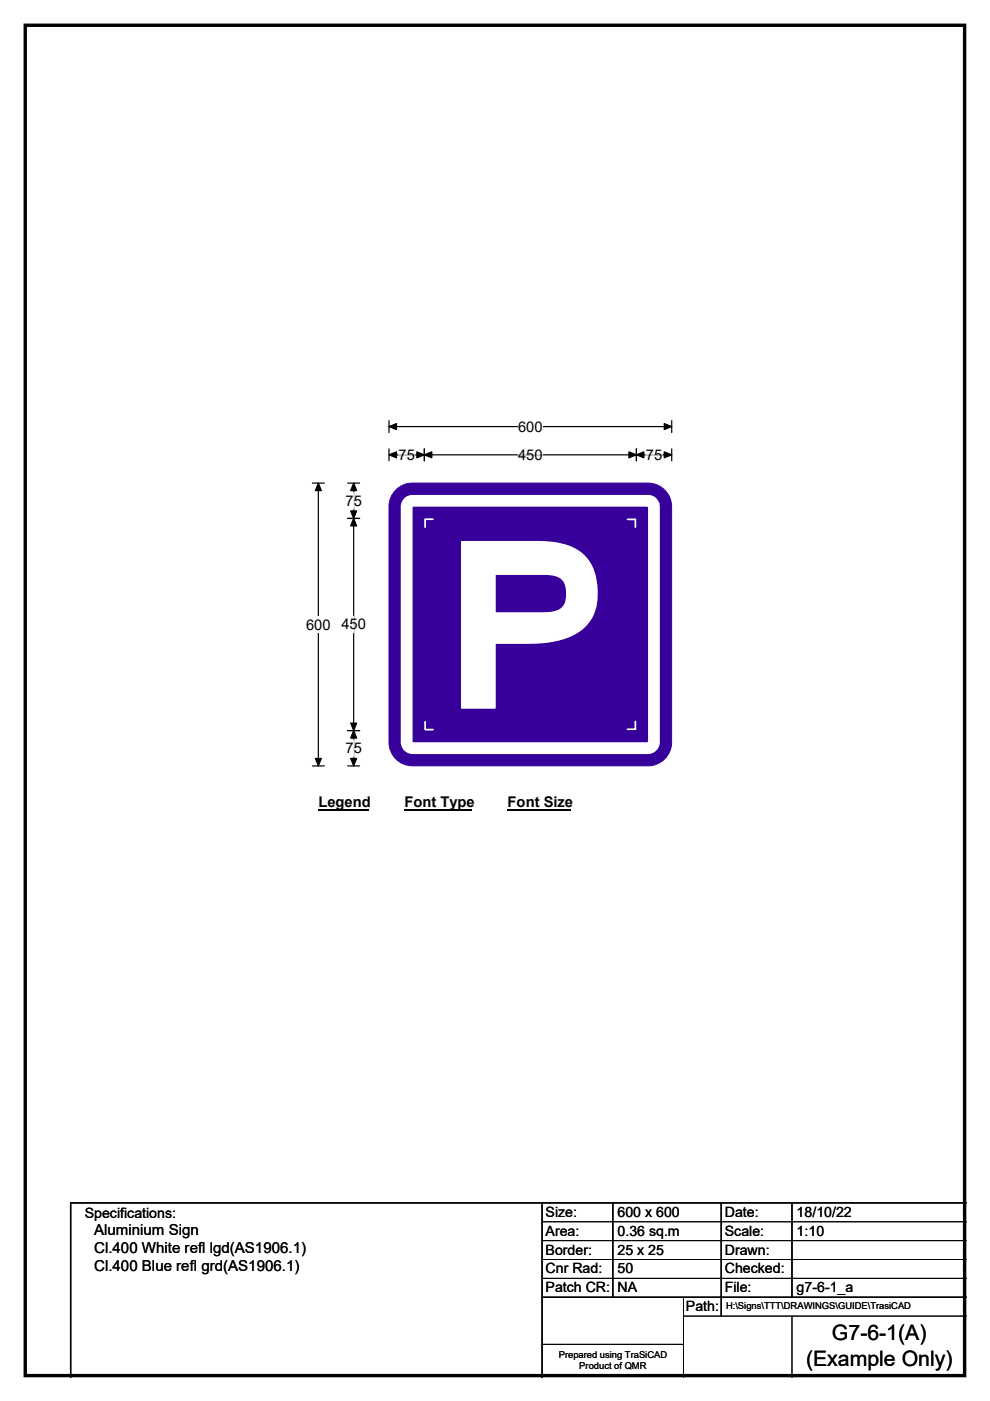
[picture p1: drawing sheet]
<svg xmlns="http://www.w3.org/2000/svg" width="210mm" height="297mm" viewBox="0 0 210 297" stroke-linecap="round" stroke-linejoin="round" font-family="sans-serif">
<path d="M5.4 5.4h199.2v286.3h-199.2z" fill="none" stroke="#000" stroke-width=".72"/>
<path d="M82.5 90.4h60M82.5 89.2v2.5M142.5 89.2v2.5" fill="none" stroke="#000" stroke-width=".25"/>
<path d="M82.5 90.4l1.6-.6v1.3zM140.9 89.8l1.6 .6-1.6 .7z" fill="#000" stroke="#000" stroke-width=".25"/>
<path d="M109.9 88.7h5.2v3.5h-5.2z" fill="#fff"/>
<path d="M82.5 96.4h60M82.5 95.2v2.5M90 95.2v2.5M135 95.2v2.5M142.5 95.2v2.5M66.3 102.4h2.5M67.5 102.4v60M66.3 162.4h2.5" fill="none" stroke="#000" stroke-width=".25"/>
<path d="M82.5 96.4l1.6-.6v1.3zM90 96.4l1.6-.6v1.3zM88.4 95.8l1.6 .6-1.6 .7zM133.4 95.8l1.6 .6-1.6 .7zM135 96.4l1.6-.6v1.3zM140.9 95.8l1.6 .6-1.6 .7zM67.5 102.4l.7 1.6h-1.3zM66.9 160.8h1.3l-.7 1.6z" fill="#000" stroke="#000" stroke-width=".25"/>
<path d="M84.5 96.4h3.5M109.9 96.4h5.2M137 96.4h3.5" fill="none" stroke="#fff" stroke-width=".25"/>
<path d="M64.9 130.7h5.2v3.5h-5.2z" fill="#fff"/>
<path d="M73.7 109.9h2.6M73.7 102.4h2.6M75 102.4v60M73.7 154.9h2.6M73.7 162.4h2.6" fill="none" stroke="#000" stroke-width=".25"/>
<path d="M75 109.9l.6 1.6h-1.2zM75 102.4l.6 1.6h-1.2zM74.4 108.3h1.2l-.6 1.6zM74.4 153.3h1.2l-.6 1.6zM75 154.9l.6 1.6h-1.2zM74.4 160.8h1.2l-.6 1.6z" fill="#000" stroke="#000" stroke-width=".25"/>
<path d="M75 104.4v3.5M75 130.7v3.5M75 156.9v3.5" fill="none" stroke="#fff" stroke-width=".25"/>
<path d="M67.5 168.4h10.8v3.5h-10.8z" fill="#fff"/>
<path d="M67.5 171.7h10.8" fill="none" stroke="#000" stroke-width=".32"/>
<path d="M85.8 168.4h14.4v3.5h-14.4z" fill="#fff"/>
<path d="M85.8 171.7h14.4" fill="none" stroke="#000" stroke-width=".32"/>
<path d="M107.7 168.4h13.4v3.5h-13.4z" fill="#fff"/>
<path d="M107.7 171.7h13.4" fill="none" stroke="#000" stroke-width=".32"/>
<path d="M84.3 103.6a5 5 0 0 1 3.2-1.2h50a5 5 0 0 1 5 5v50a5 5 0 0 1-5 5h-50a5 5 0 0 1-5-5v-50a5 5 0 0 1 1.8-3.8z" fill-rule="evenodd" fill="#37009b" stroke="#37009b" stroke-width=".21"/>
<path d="M86.8 106.4l.7-.2h50a1.25 1.25 0 0 1 1.2 1.2v50a1.26 1.26 0 0 1-1.2 1.2h-50a1.25 1.25 0 0 1-1.2-1.2v-50v-.4z" fill="none" stroke="#fff" stroke-width="2.5"/>
<path d="M98 114.9h16.1a14.7 14.7 0 0 1 9.2 2.4 10.3 10.3 0 0 1 3.3 8.7 9.3 9.3 0 0 1-7.5 9.5 24.6 24.6 0 0 1-6.9 .8h-7.2v13.8h-7zM105 121.7v8.3h10.8a4.1 4.1 0 0 0 4-1.9 5.9 5.9 0 0 0-.5-5.3 4.9 4.9 0 0 0-3.9-1.1z" fill-rule="evenodd" fill="#fff"/>
<path d="M91.8 110.1h-1.6v1.7M98 114.9h16.1a14.7 14.7 0 0 1 9.2 2.4 10.3 10.3 0 0 1 3.3 8.7 9.3 9.3 0 0 1-7.5 9.5 24.6 24.6 0 0 1-6.9 .8h-7.2v13.8h-7zM133.1 110.1h1.7v1.7M105 121.7h10.4a4.6 4.6 0 0 1 4.2 1.4 5.6 5.6 0 0 1-.2 5.7 5 5 0 0 1-4 1.2h-10.4zM90.2 153v1.7h1.6M134.8 153v1.6h-1.7" fill="none" stroke="#fff" stroke-width=".36"/>
<path d="M115 255v37M130 255v20M153 255v24M168 255v20M205 255h-190v37M115 275h90" fill="none" stroke="#000" stroke-width=".3"/>
<path d="M115 259h90M115 263h90M115 267h90M115 271h90M145 279h60M145 275v17M168 279v13M115 285h30" fill="none" stroke="#000" stroke-width=".21"/>
<g font-size="4.5">
<text x="176.5" y="284.2">G7-6-1(A)</text>
<text x="171" y="289.6">(Example Only)</text>
</g>
<g font-size="3.2">
<text x="20" y="261.9">Aluminium Sign</text>
<text x="20" y="265.7">Cl.400 White refl lgd(AS1906.1)</text>
<text x="20" y="269.6">Cl.400 Blue refl grd(AS1906.1)</text>
</g>
<g font-size="3.1">
<text x="109.9" y="91.5">600</text>
<text x="84.5" y="97.5">75</text>
<text x="109.9" y="97.5">450</text>
<text x="137" y="97.5">75</text>
<text x="73.3" y="107.2">75</text>
<text x="64.9" y="133.5">600</text>
<text x="72.4" y="133.5">450</text>
<text x="73.3" y="159.7">75</text>
<text x="67.5" y="171.2">Legend</text>
<text x="85.8" y="171.2">Font Type</text>
<text x="107.7" y="171.2">Font Size</text>
</g>
<g font-size="3">
<text x="115.7" y="258">Size:</text>
<text x="131" y="258">600 x 600</text>
<text x="153.7" y="258">Date:</text>
<text x="169" y="258">18/10/22</text>
<text x="18" y="258.2">Specifications:</text>
<text x="115.7" y="262">Area:</text>
<text x="131" y="262">0.36 sq.m</text>
<text x="153.7" y="262">Scale:</text>
<text x="169" y="262">1:10</text>
<text x="115.7" y="266">Border:</text>
<text x="115.7" y="270">Cnr Rad:</text>
<text x="131" y="266">25 x 25</text>
<text x="131" y="270">50</text>
<text x="153.7" y="266">Drawn:</text>
<text x="153.7" y="270">Checked:</text>
<text x="115.7" y="274">Patch CR:</text>
<text x="131" y="274">NA</text>
<text x="153.7" y="274">File:</text>
<text x="169" y="274">g7-6-1_a</text>
<text x="145.5" y="278">Path:</text>
</g>
<g font-size="2">
<text x="154" y="277.6">H:\Signs\TTT\DRAWINGS\GUIDE\TrasiCAD</text>
<text x="118.5" y="287.8">Prepared using TraSiCAD</text>
<text x="122.9" y="290.2">Product of QMR</text>
</g>
</svg>
